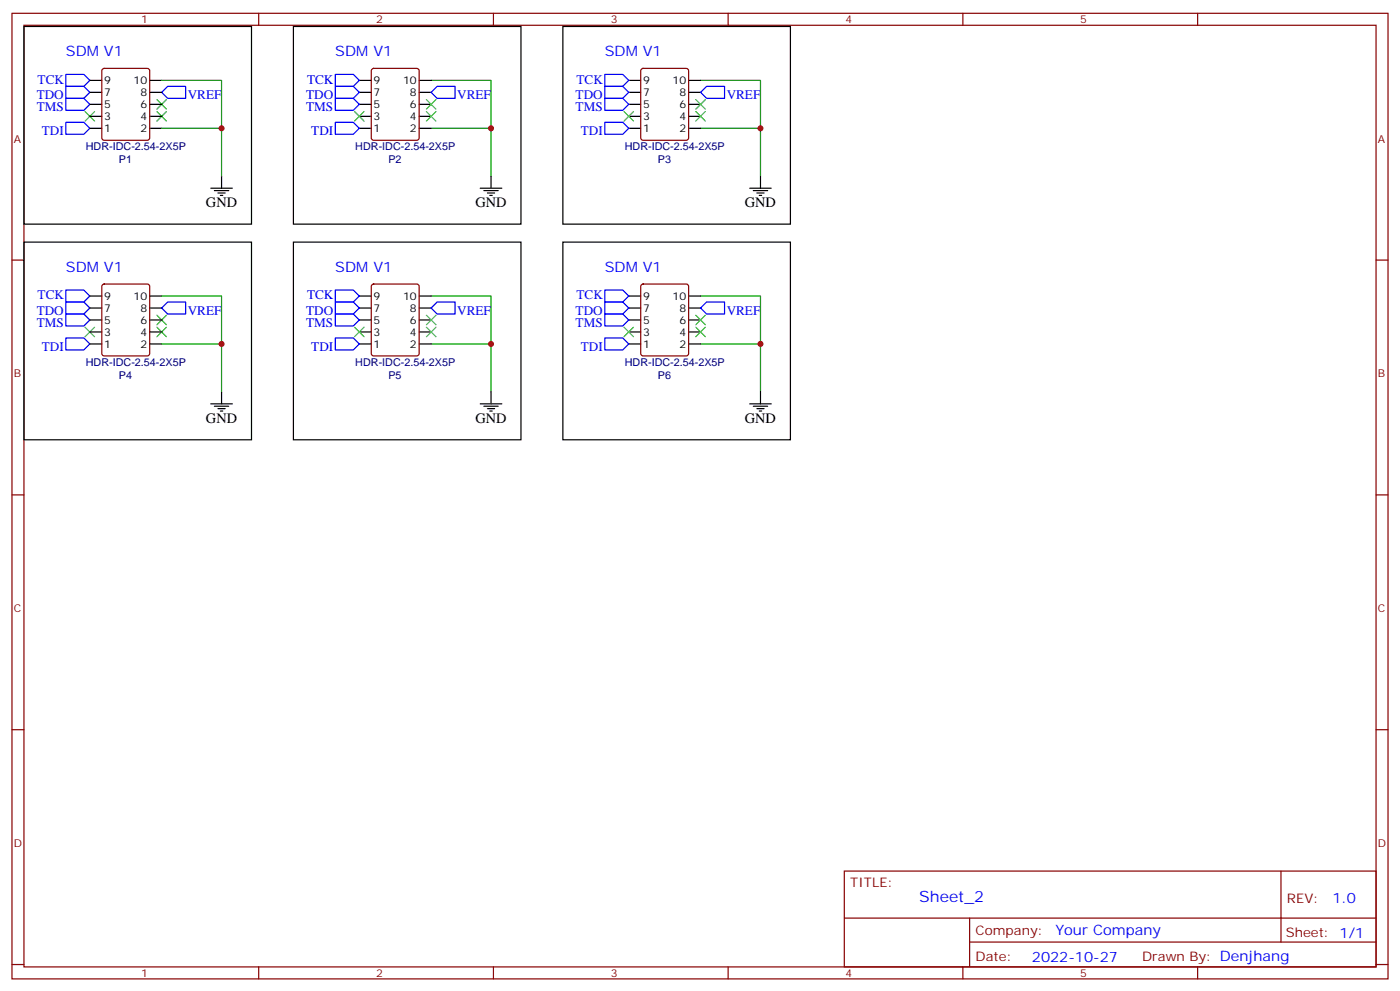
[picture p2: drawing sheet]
<svg xmlns="http://www.w3.org/2000/svg" width="412mm" height="292mm" viewBox="0 0 412 292" stroke-linecap="round" stroke-linejoin="round" font-family="sans-serif">
<g fill="none" stroke="#870000" stroke-width=".35">
<path d="M3.5 3.9h405.4v284.4h-405.4zM7.1 7.4h398.2v277.3h-398.2zM76.2 3.9v3.5M145.3 3.9v3.5M214.5 3.9v3.5M283.6 3.9v3.5M352.8 3.9v3.5M30.2 20.4l.5-.3h12.7l.6 .5 .1 20-.5 .7h-12.9l-.7-.5v-20zM109.6 20.4l.5-.3h12.7l.6 .5 .1 20-.5 .7h-12.9l-.7-.5v-20zM189 20.4l.4-.3h12.7l.7 .5v20l-.4 .7h-13l-.6-.5-.1-20zM3.5 76.6h3.6M405.3 76.6h3.6"/>
<path d="M30.2 83.9l.5-.3h12.7l.6 .5 .1 20-.5 .7h-12.9l-.7-.5v-20zM109.6 83.9l.5-.3h12.7l.6 .5 .1 20-.5 .7h-12.9l-.7-.5v-20zM189 83.9l.4-.3h12.7l.7 .5v20l-.4 .7h-13l-.6-.5-.1-20zM3.5 145.7h3.6M405.3 145.7h3.6M3.5 214.9h3.6M405.3 214.9h3.6M248.7 256.5h156.6v28.2h-156.6zM377.3 256.5v20.9M248.7 270.4h156.5M285.6 277.4h119.6M285.6 270.4v14.1"/>
<path d="M3.5 284h3.6M76.2 284.7v3.6M145.3 284.7v3.6M214.5 284.7v3.6M283.6 284.7v3.6M352.8 284.7v3.6M405.3 284h3.6"/>
</g>
<path d="M47.6 23.7h17.7v28.2M47.6 37.8h17.7M127 23.7h17.6v28.2M127 37.8h17.6M206.4 23.7h17.6v28.2M206.4 37.8h17.6M47.6 87.2h17.7v28.2M127 87.2h17.6v28.2M206.4 87.2h17.6v28.2M47.6 101.3h17.7M127 101.3h17.6M206.4 101.3h17.6" fill="none" stroke="#008700" stroke-width=".35"/>
<g fill="none" stroke="#000" stroke-width=".35">
<path d="M7.1 7.8h67v58.2h-67zM86.4 7.8h67.1v58.2h-67.1zM165.8 7.8h67v58.2h-67zM26.5 37.8h3.5M26.5 34.3h3.5M26.5 30.7h3.5M26.5 27.2h3.5M26.5 23.7h3.5M44.1 37.8h3.5M44.1 34.3h3.5M44.1 30.7h3.5M44.1 27.2h3.5"/>
<path d="M44.1 23.7h3.5M105.8 37.8h3.6M105.8 34.3h3.6M105.8 30.7h3.6M105.8 27.2h3.6M105.8 23.7h3.6M123.5 37.8h3.5M123.5 34.3h3.5M123.5 30.7h3.5M123.5 27.2h3.5M123.5 23.7h3.5M185.2 37.8h3.5"/>
<path d="M185.2 34.3h3.5M185.2 30.7h3.5M185.2 27.2h3.5M185.2 23.7h3.5M202.8 37.8h3.6M202.8 34.3h3.6M202.8 30.7h3.6M202.8 27.2h3.6M202.8 23.7h3.6M62.1 55.4h6.3M63.1 56.1h4.3M64.2 56.8h2.1"/>
<path d="M64.9 57.5h.7M65.3 51.9v3.5M141.5 55.4h6.3M142.5 56.1h4.3M143.6 56.8h2.1M144.3 57.5h.7M144.6 51.9v3.5M220.8 55.4h6.4M221.9 56.1h4.2M223 56.8h2.1M223.7 57.5h.7M224 51.9v3.5"/>
<path d="M7.1 71.3h67v58.2h-67zM86.4 71.3h67.1v58.2h-67.1zM165.8 71.3h67v58.2h-67zM26.5 97.8h3.5M26.5 94.2h3.5M26.5 90.7h3.5M26.5 87.2h3.5M44.1 97.8h3.5M44.1 94.2h3.5M44.1 90.7h3.5M44.1 87.2h3.5M105.8 97.8h3.6"/>
<path d="M105.8 94.2h3.6M105.8 90.7h3.6M105.8 87.2h3.6M123.5 97.8h3.5M123.5 94.2h3.5M123.5 90.7h3.5M123.5 87.2h3.5M185.2 97.8h3.5M185.2 94.2h3.5M185.2 90.7h3.5M185.2 87.2h3.5M202.8 97.8h3.6"/>
<path d="M202.8 94.2h3.6M202.8 90.7h3.6M202.8 87.2h3.6M26.5 101.3h3.5M44.1 101.3h3.5M62.1 118.9h6.3M63.1 119.6h4.3M65.3 115.4v3.5M105.8 101.3h3.6M123.5 101.3h3.5M141.5 118.9h6.3M142.5 119.6h4.3"/>
<path d="M144.6 115.4v3.5M185.2 101.3h3.5M202.8 101.3h3.6M220.8 118.9h6.4M221.9 119.6h4.2M224 115.4v3.5M64.2 120.3h2.1M64.9 121h.7M143.6 120.3h2.1M144.3 121h.7M223 120.3h2.1M223.7 121h.7"/>
</g>
<g fill="none" stroke="#00f" stroke-width=".35">
<path d="M19.4 29h5.3l1.8 1.7-1.8 1.8h-5.3zM19.4 25.4h5.3l1.8 1.8-1.8 1.8h-5.3zM19.4 36h5.3l1.8 1.8-1.8 1.7h-5.3zM19.4 21.9h5.3l1.8 1.8-1.8 1.7h-5.3zM49.4 25.4h5.3v3.6h-5.3l-1.8-1.8zM98.8 21.9h5.3l1.7 1.8-1.7 1.7h-5.3zM98.8 36h5.3l1.7 1.8-1.7 1.7h-5.3zM98.8 25.4h5.3l1.7 1.8-1.7 1.8h-5.3zM98.8 29h5.3l1.7 1.7-1.7 1.8h-5.3zM128.8 25.4h5.3v3.6h-5.3l-1.8-1.8zM178.2 21.9h5.2l1.8 1.8-1.8 1.7h-5.2zM178.2 36h5.2l1.8 1.8-1.8 1.7h-5.2z"/>
<path d="M178.2 25.4h5.2l1.8 1.8-1.8 1.8h-5.2zM178.2 29h5.2l1.8 1.7-1.8 1.8h-5.2zM208.1 25.4h5.3v3.6h-5.3l-1.7-1.8zM19.4 92.5h5.3l1.8 1.7-1.8 1.8h-5.3zM19.4 88.9h5.3l1.8 1.8-1.8 1.8h-5.3zM19.4 99.5h5.3l1.8 1.8-1.8 1.7h-5.3zM19.4 85.4h5.3l1.8 1.8-1.8 1.7h-5.3zM49.4 88.9h5.3v3.6h-5.3l-1.8-1.8zM98.8 85.4h5.3l1.7 1.8-1.7 1.7h-5.3zM98.8 99.5h5.3l1.7 1.8-1.7 1.7h-5.3zM98.8 88.9h5.3l1.7 1.8-1.7 1.8h-5.3zM98.8 92.5h5.3l1.7 1.7-1.7 1.8h-5.3z"/>
<path d="M127 90.7l1.8-1.8h5.3v3.6h-5.3zM178.2 85.4h5.2l1.8 1.8-1.8 1.7h-5.2zM178.2 99.5h5.2l1.8 1.8-1.8 1.7h-5.2zM178.2 88.9h5.2l1.8 1.8-1.8 1.8h-5.2zM178.2 92.5h5.2l1.8 1.7-1.8 1.8h-5.2zM208.1 88.9h5.3v3.6h-5.3l-1.7-1.8z"/>
</g>
<g fill="none" stroke="#3c3" stroke-width=".35">
<path d="M25 32.8l2.9 2.9M27.9 32.8l-2.9 2.9M46.2 29.3l2.8 2.8M46.2 32.8l2.8 2.9M49 29.3l-2.8 2.8M49 32.8l-2.8 2.9M104.4 32.8l2.8 2.9M107.2 32.8l-2.8 2.9M125.6 32.8l2.8 2.9M125.6 29.3l2.8 2.8M128.4 32.8l-2.8 2.9M128.4 29.3l-2.8 2.8"/>
<path d="M183.8 32.8l2.8 2.9M186.6 32.8l-2.8 2.9M205 32.8l2.8 2.9M205 29.3l2.8 2.8M207.8 32.8l-2.8 2.9M207.8 29.3l-2.8 2.8M25 96.3l2.9 2.9M27.9 96.3l-2.9 2.9M46.2 92.8l2.8 2.8M46.2 96.3l2.8 2.9M49 92.8l-2.8 2.8M49 96.3l-2.8 2.9"/>
<path d="M104.4 96.3l2.8 2.9M107.2 96.3l-2.8 2.9M125.6 96.3l2.8 2.9M125.6 92.8l2.8 2.8M128.4 96.3l-2.8 2.9M128.4 92.8l-2.8 2.8M183.8 96.3l2.8 2.9M186.6 96.3l-2.8 2.9M205 96.3l2.8 2.9M205 92.8l2.8 2.8M207.8 96.3l-2.8 2.9M207.8 92.8l-2.8 2.8"/>
</g>
<g fill="#c00">
<circle cx="224" cy="101.3" r=".88"/>
<circle cx="144.6" cy="101.3" r=".88"/>
<circle cx="65.3" cy="101.3" r=".88"/>
<circle cx="224" cy="37.8" r=".88"/>
<circle cx="144.6" cy="37.8" r=".88"/>
<circle cx="65.3" cy="37.8" r=".88"/>
</g>
<text font-size="4.6" fill="#00f" x="270.8" y="265.5">Sheet_2</text>
<g font-size="4.2" fill="#00f">
<text x="19.4" y="16.6">SDM V1</text>
<text x="98.8" y="16.6">SDM V1</text>
<text x="178.2" y="16.6">SDM V1</text>
<text x="19.4" y="80.1">SDM V1</text>
<text x="98.8" y="80.1">SDM V1</text>
<text x="178.2" y="80.1">SDM V1</text>
<text x="392.5" y="265.8">1.0</text>
<text x="310.9" y="275.3">Your Company</text>
<text x="304" y="283.1">2022-10-27</text>
</g>
<g font-size="4.2">
<text x="60.7" y="61.1">GND</text>
<text x="140.1" y="61.1">GND</text>
<text x="219.4" y="61.1">GND</text>
<text x="60.7" y="124.6">GND</text>
<text x="140.1" y="124.6">GND</text>
<text x="219.4" y="124.6">GND</text>
</g>
<g font-size="3.9" fill="#00f">
<text x="10.8" y="29.3">TDO</text>
<text x="11.1" y="24.6">TCK</text>
<text x="55.3" y="29.3">VREF</text>
<text x="90.2" y="29.3">TDO</text>
<text x="90.5" y="24.6">TCK</text>
<text x="134.7" y="29.3">VREF</text>
<text x="169.6" y="29.3">TDO</text>
<text x="169.8" y="24.6">TCK</text>
<text x="214.1" y="29.3">VREF</text>
<text x="10.8" y="32.8">TMS</text>
<text x="90.2" y="32.8">TMS</text>
<text x="169.6" y="32.8">TMS</text>
<text x="12.3" y="39.9">TDI</text>
<text x="91.7" y="39.9">TDI</text>
<text x="171.1" y="39.9">TDI</text>
<text x="11.1" y="88.1">TCK</text>
<text x="90.5" y="88.1">TCK</text>
<text x="169.8" y="88.1">TCK</text>
<text x="10.8" y="92.8">TDO</text>
<text x="55.3" y="92.8">VREF</text>
<text x="90.2" y="92.8">TDO</text>
<text x="134.7" y="92.8">VREF</text>
<text x="169.6" y="92.8">TDO</text>
<text x="214.1" y="92.8">VREF</text>
<text x="10.8" y="96.3">TMS</text>
<text x="90.2" y="96.3">TMS</text>
<text x="169.6" y="96.3">TMS</text>
<text x="12.3" y="103.4">TDI</text>
<text x="91.7" y="103.4">TDI</text>
<text x="171.1" y="103.4">TDI</text>
</g>
<g font-size="3.9" fill="#800">
<text x="250.5" y="261.1">TITLE:</text>
<text x="379.1" y="265.8">REV:</text>
<text x="287.4" y="275.3">Company:</text>
<text x="378.7" y="275.9">Sheet: 1/1</text>
<text x="287.4" y="283">Date:</text>
<text x="336.4" y="283.1">Drawn By: Denjhang</text>
</g>
<g font-size="3.2" fill="#800">
<text x="41.6" y="6.9">1</text>
<text x="110.8" y="6.9">2</text>
<text x="179.9" y="6.9">3</text>
<text x="249.1" y="6.9">4</text>
<text x="318.2" y="6.9">5</text>
<text x="4.1" y="42">A</text>
<text x="405.9" y="42">A</text>
<text x="4.1" y="111.2">B</text>
<text x="405.9" y="111.2">B</text>
<text x="4.1" y="180.3">C</text>
<text x="405.9" y="180.3">C</text>
<text x="4.1" y="249.4">D</text>
<text x="405.9" y="249.4">D</text>
<text x="41.6" y="287.7">1</text>
<text x="110.8" y="287.7">2</text>
<text x="179.9" y="287.7">3</text>
<text x="249.1" y="287.7">4</text>
<text x="318.2" y="287.7">5</text>
</g>
<g font-size="3.2">
<text x="30.7" y="28.3">7</text>
<text x="30.7" y="24.7">9</text>
<text x="39.4" y="24.7">10</text>
<text x="41.4" y="28.3">8</text>
<text x="110.1" y="28.3">7</text>
<text x="110.1" y="24.7">9</text>
<text x="118.7" y="24.7">10</text>
<text x="120.8" y="28.3">8</text>
<text x="189.4" y="28.3">7</text>
<text x="189.4" y="24.7">9</text>
<text x="198.1" y="24.7">10</text>
<text x="200.1" y="28.3">8</text>
<text x="30.7" y="35.3">3</text>
<text x="30.7" y="31.8">5</text>
<text x="41.4" y="35.3">4</text>
<text x="41.4" y="31.8">6</text>
<text x="110.1" y="35.3">3</text>
<text x="110.1" y="31.8">5</text>
<text x="120.8" y="35.3">4</text>
<text x="120.8" y="31.8">6</text>
<text x="189.4" y="35.3">3</text>
<text x="189.4" y="31.8">5</text>
<text x="200.1" y="35.3">4</text>
<text x="200.1" y="31.8">6</text>
<text x="30.7" y="38.8">1</text>
<text x="41.4" y="38.8">2</text>
<text x="110.1" y="38.8">1</text>
<text x="120.8" y="38.8">2</text>
<text x="189.4" y="38.8">1</text>
<text x="200.1" y="38.8">2</text>
<text x="30.7" y="88.2">9</text>
<text x="39.4" y="88.2">10</text>
<text x="110.1" y="88.2">9</text>
<text x="118.7" y="88.2">10</text>
<text x="189.4" y="88.2">9</text>
<text x="198.1" y="88.2">10</text>
<text x="30.7" y="95.3">5</text>
<text x="30.7" y="91.8">7</text>
<text x="41.4" y="95.3">6</text>
<text x="41.4" y="91.8">8</text>
<text x="110.1" y="95.3">5</text>
<text x="110.1" y="91.8">7</text>
<text x="120.8" y="95.3">6</text>
<text x="120.8" y="91.8">8</text>
<text x="189.4" y="95.3">5</text>
<text x="189.4" y="91.8">7</text>
<text x="200.1" y="95.3">6</text>
<text x="200.1" y="91.8">8</text>
<text x="30.7" y="98.8">3</text>
<text x="41.4" y="98.8">4</text>
<text x="110.1" y="98.8">3</text>
<text x="120.8" y="98.8">4</text>
<text x="189.4" y="98.8">3</text>
<text x="200.1" y="98.8">4</text>
<text x="30.7" y="102.3">1</text>
<text x="41.4" y="102.3">2</text>
<text x="110.1" y="102.3">1</text>
<text x="120.8" y="102.3">2</text>
<text x="189.4" y="102.3">1</text>
<text x="200.1" y="102.3">2</text>
</g>
<g font-size="3.2" fill="#000080">
<text x="25.3" y="44.2">HDR-IDC-2.54-2X5P</text>
<text x="104.7" y="44.2">HDR-IDC-2.54-2X5P</text>
<text x="184" y="44.2">HDR-IDC-2.54-2X5P</text>
<text x="35" y="48.1">P1</text>
<text x="114.4" y="48.1">P2</text>
<text x="193.8" y="48.1">P3</text>
<text x="25.3" y="107.7">HDR-IDC-2.54-2X5P</text>
<text x="104.7" y="107.7">HDR-IDC-2.54-2X5P</text>
<text x="184" y="107.7">HDR-IDC-2.54-2X5P</text>
<text x="35" y="111.6">P4</text>
<text x="114.4" y="111.6">P5</text>
<text x="193.8" y="111.6">P6</text>
</g>
</svg>
